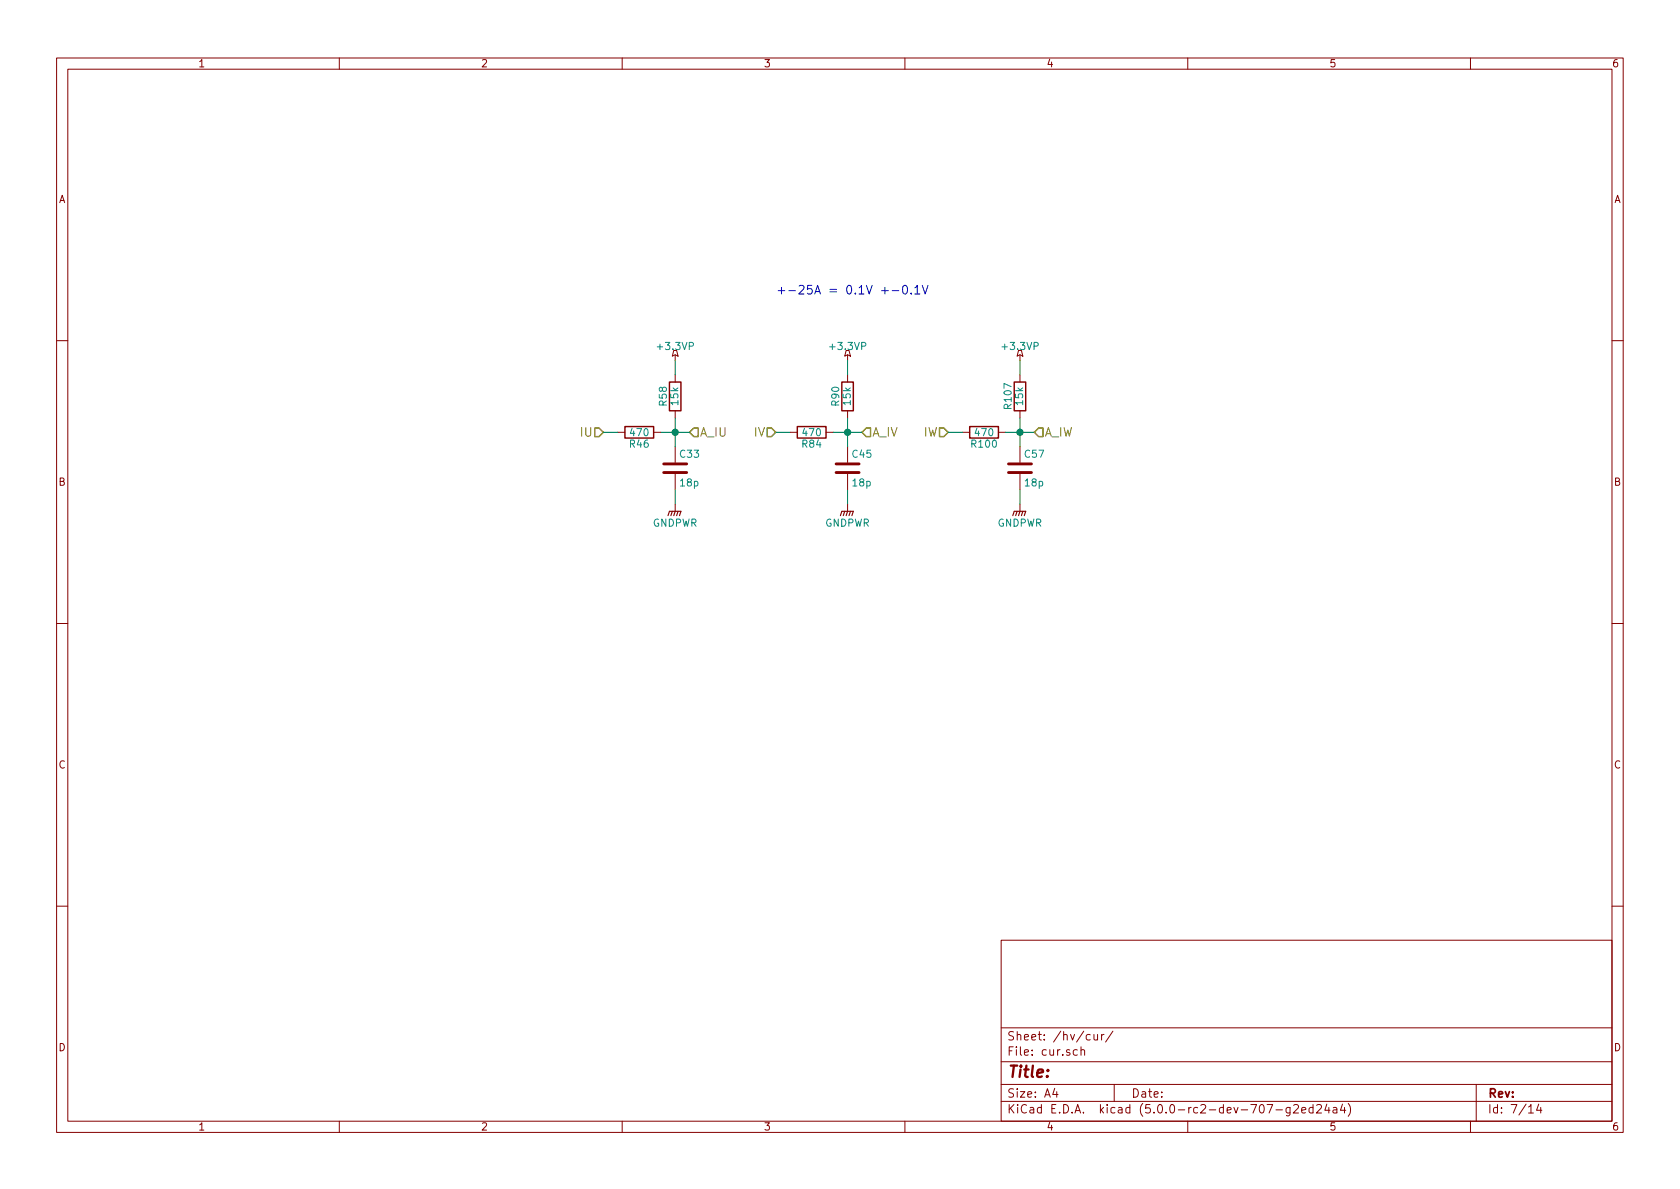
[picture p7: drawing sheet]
EESchema Schematic File Version 4
LIBS:stmbl_4.0-cache
EELAYER 26 0
EELAYER END
$Descr A4 11693 8268
encoding utf-8
Sheet 7 14
Title ""
Date ""
Rev ""
Comp ""
Comment1 ""
Comment2 ""
Comment3 ""
Comment4 ""
$EndDescr
Text HLabel 4200 3000 0    60   Input ~ 0
IU
Text HLabel 5400 3000 0    60   Input ~ 0
IV
Text HLabel 6600 3000 0    60   Input ~ 0
IW
Text HLabel 4800 3000 2    60   Input ~ 0
A_IU
Text HLabel 6000 3000 2    60   Input ~ 0
A_IV
Text HLabel 7200 3000 2    60   Input ~ 0
A_IW
$Comp
L stmbl:+3.3VP #PWR064
U 1 1
P 4700 2500
F 0 "#PWR064" H 4850 2450 50  0001 C CNN
F 1 "+3.3VP" H 4700 2600 50  0000 C CNN
F 2 "" H 4700 2500 50  0000 C CNN
F 3 "" H 4700 2500 50  0000 C CNN
	1    4700 2500
	1    0    0    -1  
$EndComp
$Comp
L stmbl:GNDPWR #PWR065
U 1 1
P 4700 3500
F 0 "#PWR065" H 4700 3300 50  0001 C CNN
F 1 "GNDPWR" H 4700 3370 50  0000 C CNN
F 2 "" H 4700 3450 50  0000 C CNN
F 3 "" H 4700 3450 50  0000 C CNN
	1    4700 3500
	1    0    0    -1  
$EndComp
$Comp
L stmbl:R R46
U 1 1
P 4450 3000
F 0 "R46" V 4530 3000 50  0000 C CNN
F 1 "470" V 4450 3000 50  0000 C CNN
F 2 "stmbl:R_0603" V 4380 3000 50  0001 C CNN
F 3 "" H 4450 3000 50  0000 C CNN
F 4 "" H 4450 3000 50  0001 C CNN "InternalName"
F 5 "" H 4450 3000 50  0001 C CNN "Manufacturer No"
F 6 "" H 4450 3000 50  0001 C CNN "Voltage"
F 7 "" H 4450 3000 50  0001 C CNN "Source"
F 8 "1%" H 4450 3000 50  0001 C CNN "Tolerance"
F 9 "" H 0   0   50  0001 C CNN "Description"
F 10 "" H 0   0   50  0001 C CNN "Manufacturer"
	1    4450 3000
	0    1    1    0   
$EndComp
$Comp
L stmbl:C C33
U 1 1
P 4700 3250
F 0 "C33" H 4725 3350 50  0000 L CNN
F 1 "18p" H 4725 3150 50  0000 L CNN
F 2 "stmbl:C_0603" H 4738 3100 50  0001 C CNN
F 3 "" H 4700 3250 50  0000 C CNN
F 4 "" H 4700 3250 50  0001 C CNN "InternalName"
F 5 "" H 4700 3250 50  0001 C CNN "Manufacturer No"
F 6 "50V" H 4700 3250 50  0001 C CNN "Voltage"
F 7 "" H 4700 3250 50  0001 C CNN "Source"
F 8 "X5R" H 4700 3250 50  0001 C CNN "Tolerance"
F 9 "" H 0   0   50  0001 C CNN "Description"
F 10 "" H 0   0   50  0001 C CNN "Manufacturer"
	1    4700 3250
	1    0    0    -1  
$EndComp
$Comp
L stmbl:R R58
U 1 1
P 4700 2750
F 0 "R58" V 4780 2750 50  0000 C CNN
F 1 "15k" V 4700 2750 50  0000 C CNN
F 2 "stmbl:R_0603" V 4630 2750 50  0001 C CNN
F 3 "" H 4700 2750 50  0000 C CNN
F 4 "" H 4700 2750 50  0001 C CNN "InternalName"
F 5 "" H 4700 2750 50  0001 C CNN "Manufacturer No"
F 6 "" H 4700 2750 50  0001 C CNN "Voltage"
F 7 "" H 4700 2750 50  0001 C CNN "Source"
F 8 "1%" H 4700 2750 50  0001 C CNN "Tolerance"
F 9 "" H 0   0   50  0001 C CNN "Description"
F 10 "" H 0   0   50  0001 C CNN "Manufacturer"
	1    4700 2750
	-1   0    0    1   
$EndComp
Wire Wire Line
	4200 3000 4300 3000
Wire Wire Line
	4700 3500 4700 3400
Wire Wire Line
	4700 3100 4700 3000
Wire Wire Line
	4600 3000 4700 3000
Connection ~ 4700 3000
Wire Wire Line
	4700 2500 4700 2600
$Comp
L stmbl:+3.3VP #PWR066
U 1 1
P 5900 2500
F 0 "#PWR066" H 6050 2450 50  0001 C CNN
F 1 "+3.3VP" H 5900 2600 50  0000 C CNN
F 2 "" H 5900 2500 50  0000 C CNN
F 3 "" H 5900 2500 50  0000 C CNN
	1    5900 2500
	1    0    0    -1  
$EndComp
$Comp
L stmbl:GNDPWR #PWR067
U 1 1
P 5900 3500
F 0 "#PWR067" H 5900 3300 50  0001 C CNN
F 1 "GNDPWR" H 5900 3370 50  0000 C CNN
F 2 "" H 5900 3450 50  0000 C CNN
F 3 "" H 5900 3450 50  0000 C CNN
	1    5900 3500
	1    0    0    -1  
$EndComp
$Comp
L stmbl:R R84
U 1 1
P 5650 3000
F 0 "R84" V 5730 3000 50  0000 C CNN
F 1 "470" V 5650 3000 50  0000 C CNN
F 2 "stmbl:R_0603" V 5580 3000 50  0001 C CNN
F 3 "" H 5650 3000 50  0000 C CNN
F 4 "" H 5650 3000 50  0001 C CNN "InternalName"
F 5 "" H 5650 3000 50  0001 C CNN "Manufacturer No"
F 6 "" H 5650 3000 50  0001 C CNN "Voltage"
F 7 "" H 5650 3000 50  0001 C CNN "Source"
F 8 "1%" H 5650 3000 50  0001 C CNN "Tolerance"
F 9 "" H 0   0   50  0001 C CNN "Description"
F 10 "" H 0   0   50  0001 C CNN "Manufacturer"
	1    5650 3000
	0    1    1    0   
$EndComp
$Comp
L stmbl:C C45
U 1 1
P 5900 3250
F 0 "C45" H 5925 3350 50  0000 L CNN
F 1 "18p" H 5925 3150 50  0000 L CNN
F 2 "stmbl:C_0603" H 5938 3100 50  0001 C CNN
F 3 "" H 5900 3250 50  0000 C CNN
F 4 "" H 5900 3250 50  0001 C CNN "InternalName"
F 5 "" H 5900 3250 50  0001 C CNN "Manufacturer No"
F 6 "50V" H 5900 3250 50  0001 C CNN "Voltage"
F 7 "" H 5900 3250 50  0001 C CNN "Source"
F 8 "X5R" H 5900 3250 50  0001 C CNN "Tolerance"
F 9 "" H 0   0   50  0001 C CNN "Description"
F 10 "" H 0   0   50  0001 C CNN "Manufacturer"
	1    5900 3250
	1    0    0    -1  
$EndComp
$Comp
L stmbl:R R90
U 1 1
P 5900 2750
F 0 "R90" V 5980 2750 50  0000 C CNN
F 1 "15k" V 5900 2750 50  0000 C CNN
F 2 "stmbl:R_0603" V 5830 2750 50  0001 C CNN
F 3 "" H 5900 2750 50  0000 C CNN
F 4 "" H 5900 2750 50  0001 C CNN "InternalName"
F 5 "" H 5900 2750 50  0001 C CNN "Manufacturer No"
F 6 "" H 5900 2750 50  0001 C CNN "Voltage"
F 7 "" H 5900 2750 50  0001 C CNN "Source"
F 8 "1%" H 5900 2750 50  0001 C CNN "Tolerance"
F 9 "" H 0   0   50  0001 C CNN "Description"
F 10 "" H 0   0   50  0001 C CNN "Manufacturer"
	1    5900 2750
	-1   0    0    1   
$EndComp
Wire Wire Line
	5400 3000 5500 3000
Wire Wire Line
	5900 3500 5900 3400
Wire Wire Line
	5900 3100 5900 3000
Wire Wire Line
	5800 3000 5900 3000
Connection ~ 5900 3000
Wire Wire Line
	5900 2500 5900 2600
$Comp
L stmbl:+3.3VP #PWR068
U 1 1
P 7100 2500
F 0 "#PWR068" H 7250 2450 50  0001 C CNN
F 1 "+3.3VP" H 7100 2600 50  0000 C CNN
F 2 "" H 7100 2500 50  0000 C CNN
F 3 "" H 7100 2500 50  0000 C CNN
	1    7100 2500
	1    0    0    -1  
$EndComp
$Comp
L stmbl:GNDPWR #PWR069
U 1 1
P 7100 3500
F 0 "#PWR069" H 7100 3300 50  0001 C CNN
F 1 "GNDPWR" H 7100 3370 50  0000 C CNN
F 2 "" H 7100 3450 50  0000 C CNN
F 3 "" H 7100 3450 50  0000 C CNN
	1    7100 3500
	1    0    0    -1  
$EndComp
$Comp
L stmbl:R R100
U 1 1
P 6850 3000
F 0 "R100" V 6930 3000 50  0000 C CNN
F 1 "470" V 6850 3000 50  0000 C CNN
F 2 "stmbl:R_0603" V 6780 3000 50  0001 C CNN
F 3 "" H 6850 3000 50  0000 C CNN
F 4 "" H 6850 3000 50  0001 C CNN "InternalName"
F 5 "" H 6850 3000 50  0001 C CNN "Manufacturer No"
F 6 "" H 6850 3000 50  0001 C CNN "Voltage"
F 7 "" H 6850 3000 50  0001 C CNN "Source"
F 8 "1%" H 6850 3000 50  0001 C CNN "Tolerance"
F 9 "" H 0   0   50  0001 C CNN "Description"
F 10 "" H 0   0   50  0001 C CNN "Manufacturer"
	1    6850 3000
	0    1    1    0   
$EndComp
$Comp
L stmbl:C C57
U 1 1
P 7100 3250
F 0 "C57" H 7125 3350 50  0000 L CNN
F 1 "18p" H 7125 3150 50  0000 L CNN
F 2 "stmbl:C_0603" H 7138 3100 50  0001 C CNN
F 3 "" H 7100 3250 50  0000 C CNN
F 4 "" H 7100 3250 50  0001 C CNN "InternalName"
F 5 "" H 7100 3250 50  0001 C CNN "Manufacturer No"
F 6 "50V" H 7100 3250 50  0001 C CNN "Voltage"
F 7 "" H 7100 3250 50  0001 C CNN "Source"
F 8 "X5R" H 7100 3250 50  0001 C CNN "Tolerance"
F 9 "" H 0   0   50  0001 C CNN "Description"
F 10 "" H 0   0   50  0001 C CNN "Manufacturer"
	1    7100 3250
	1    0    0    -1  
$EndComp
$Comp
L stmbl:R R107
U 1 1
P 7100 2750
F 0 "R107" V 7180 2750 50  0000 C CNN
F 1 "15k" V 7100 2750 50  0000 C CNN
F 2 "stmbl:R_0603" V 7030 2750 50  0001 C CNN
F 3 "" H 7100 2750 50  0000 C CNN
F 4 "" H 7100 2750 50  0001 C CNN "InternalName"
F 5 "" H 7100 2750 50  0001 C CNN "Manufacturer No"
F 6 "" H 7100 2750 50  0001 C CNN "Voltage"
F 7 "" H 7100 2750 50  0001 C CNN "Source"
F 8 "1%" H 7100 2750 50  0001 C CNN "Tolerance"
F 9 "" H 0   0   50  0001 C CNN "Description"
F 10 "" H 0   0   50  0001 C CNN "Manufacturer"
	1    7100 2750
	-1   0    0    1   
$EndComp
Wire Wire Line
	6600 3000 6700 3000
Wire Wire Line
	7100 3500 7100 3400
Wire Wire Line
	7100 3100 7100 3000
Wire Wire Line
	7000 3000 7100 3000
Connection ~ 7100 3000
Wire Wire Line
	7100 2500 7100 2600
Text Notes 5400 2050 0    60   ~ 0
+-25A = 0.1V +-0.1V
Wire Wire Line
	4700 3000 4700 2900
Wire Wire Line
	4700 3000 4800 3000
Wire Wire Line
	5900 3000 5900 2900
Wire Wire Line
	5900 3000 6000 3000
Wire Wire Line
	7100 3000 7100 2900
Wire Wire Line
	7100 3000 7200 3000
$EndSCHEMATC
